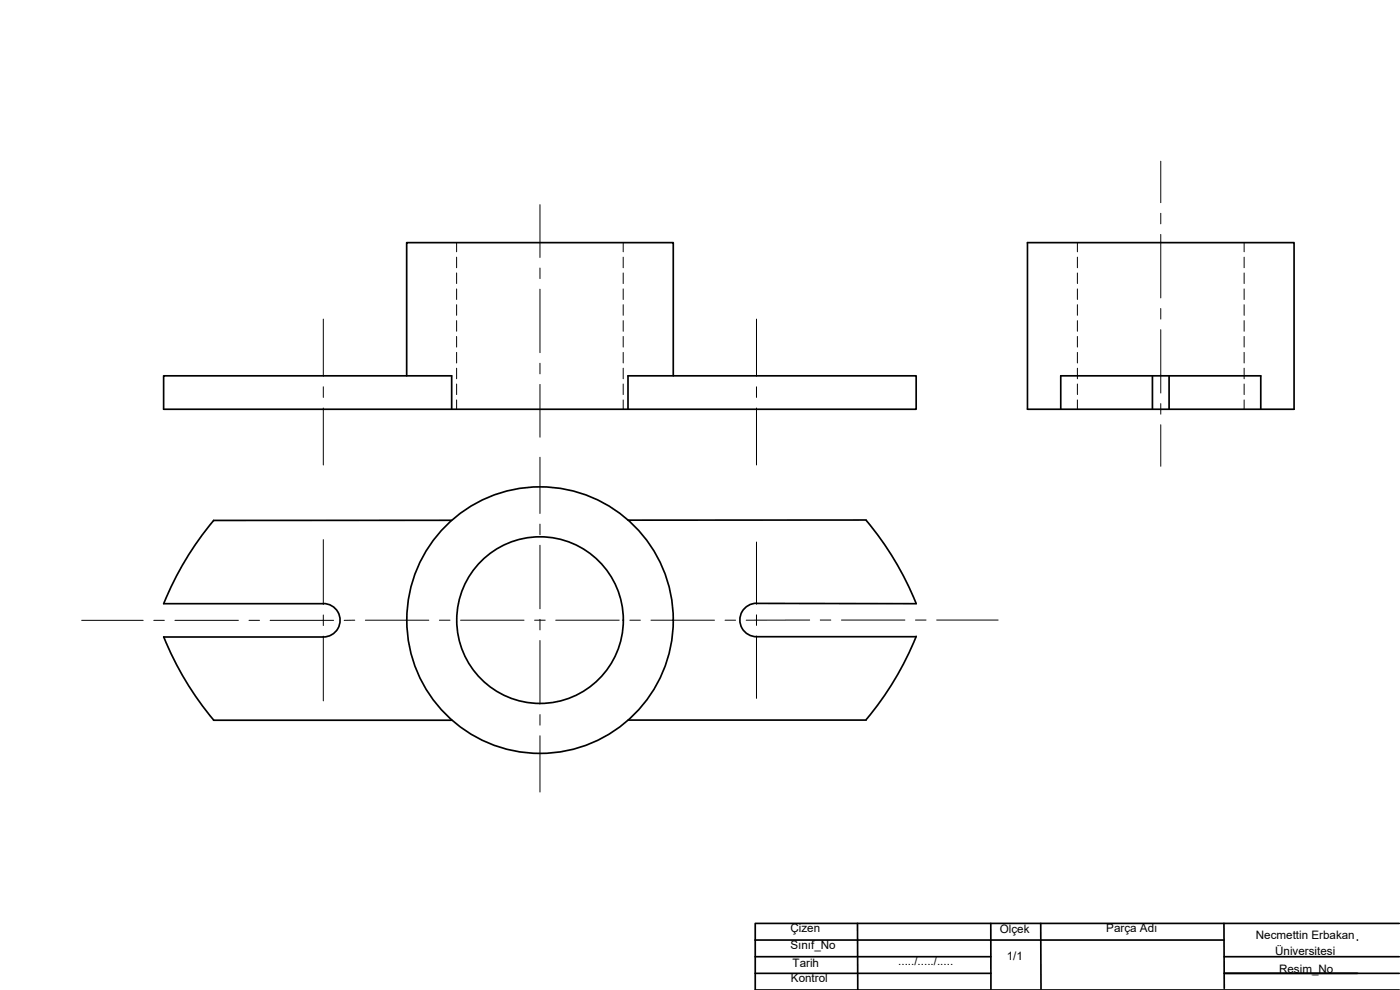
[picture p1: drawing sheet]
<svg xmlns="http://www.w3.org/2000/svg" width="420mm" height="297mm" viewBox="0 0 420 297" stroke-linecap="round" stroke-linejoin="round" font-family="sans-serif">
<!-- layer: 0 -->
<g fill="none" stroke="#000" stroke-width=".51">
<path d="M308.4 72.8h80v50h-80zM122 112.8v-40h80.1v40M345.9 112.8v10M350.9 112.8v10M135.6 122.8v-10h-86.5v10h225.9v-10h-86.5v10M318.3 122.8v-10h60.1v10M64.1 156.1a94 94 0 0 0-15 25h47.9a5 5 0 0 1 5.1 5 5 5 0 0 1-5.1 5h-47.9a94.8 94.8 0 0 0 15 25M135.6 156.1l-71.5 .1M260 156.1a93.3 93.3 0 0 1 15 25l-48-.1M260 156l-71.5 .1M227.1 181a5 5 0 0 0-5.1 5 5 5 0 0 0 5.1 5h47.9M275 190.9a93.3 93.3 0 0 1-15 25"/>
<path d="M64.1 216.1h71.5M188.5 216.1h71.5M257.3 277.1l.1 19.9M297.3 277.1l.1 19.7M312.3 277.1l.1 19.7M367.3 277.1l.1 19.5M419.9 277.1h-193.2v19.9h193.2M226.6 282.1h140.8M226.6 292h70.8M226.6 287h70.8M367.4 287h52.5M367.4 292h52.5"/>
<path d="M407.3 282.1h.1"/>
<circle cx="162.1" cy="186.1" r="40"/>
<circle cx="162.1" cy="186.1" r="25"/>
</g>
<g fill="none" stroke="#000" stroke-width=".3">
<path d="M348.4 48.4v12.4M137 72.8v2.8M137 77.2v3.1M162.1 61.4v15.8M187 72.8v2.8M187 77.2v3.1M323.3 72.8v2.8M323.3 77.2v3.1M348.4 64v3.2M348.4 70.3v19.1M373.4 72.8v2.8M373.4 77.2v3.1"/>
<path d="M97 95.7v17.2M137 81.9v3.2M137 86.7v3.2M137 91.4v3.2M137 96.2v3.2M162.1 80.4v3.2M162.1 86.8v19M187 81.9v3.2M187 86.7v3.2M187 91.4v3.2M187 96.2v3.2M227 95.7v17.2"/>
<path d="M323.3 81.9v3.2M323.3 86.7v3.2M323.3 91.4v3.2M323.3 96.2v3.2M348.4 92.6v3.1M348.4 98.9v19M373.4 81.9v3.2M373.4 86.7v3.2M373.4 91.4v3.2M373.4 96.2v3.2M97 116.1v3.1M137 101v3.1"/>
<path d="M137 105.7v3.2M137 110.5v3.2M137 115.2v3.2M162.1 109v3.2M162.1 115.3v15.9M187 101v3.1M187 105.7v3.2M187 110.5v3.2M187 115.2v3.2M227 116.1v3.1M323.3 101v3.1M323.3 105.7v3.2"/>
<path d="M323.3 110.5v3.2M323.3 115.2v3.2M373.4 101v3.1M373.4 105.7v3.2M373.4 110.5v3.2M373.4 115.2v3.2M97 122.4v17.1M137 120v2.8M162.1 137.2v16.9M187 120v2.8M227 122.4v17.1M323.3 120v2.8"/>
<path d="M348.4 121.1v3.2M348.4 127.5v12.4M373.4 120v2.8M162.1 157.3v3.1M97 161.9v19.4M162.1 163.6v19.1M227 162.6v18.7M24.5 186.1h18.5M46.1 186.1h3.2M52.5 186.1h19M74.7 186.1h3.2M81.1 186.1h19"/>
<path d="M97 184.5v3.2M97 190.9v19.4M106.5 186.1h-3.2M109.6 186.1h19.1M131.9 186.1h3.1M138.2 186.1h19.1M160.4 186.1h3.2M162.1 185.8v3.2M162.1 192.2v19M166.8 186.1h19M189 186.1h3.2M195.4 186.1h19"/>
<path d="M217.6 186.1h3.2M227 184.5v3.1M227 190.8v18.7M243 186l-19.1 .1M246.2 186h3.1M252.5 186h19.1M274.7 186h3.2M281.1 186h18.5M162.1 214.4v3.2M162.1 220.8v16.8"/>
</g>
<g font-size="3.5">
<text x="237.2" y="279.6">Çizen</text>
<text x="300.1" y="280.1">Ölçek</text>
<text x="332" y="279.6">Parça Adı</text>
<text x="376.9" y="281.8">Necmettin Erbakan</text>
<text x="237.2" y="284.6">Sınıf_No</text>
<text x="302.1" y="287.9">1/1</text>
<text x="382.7" y="286.4">Üniversitesi</text>
<text x="237.9" y="290.2">Tarih</text>
<text x="269.6" y="289.5">...../...../.....</text>
<text x="383.9" y="291.8">Resim_No</text>
<text x="237.4" y="294.5">Kontrol</text>
</g>
</svg>
